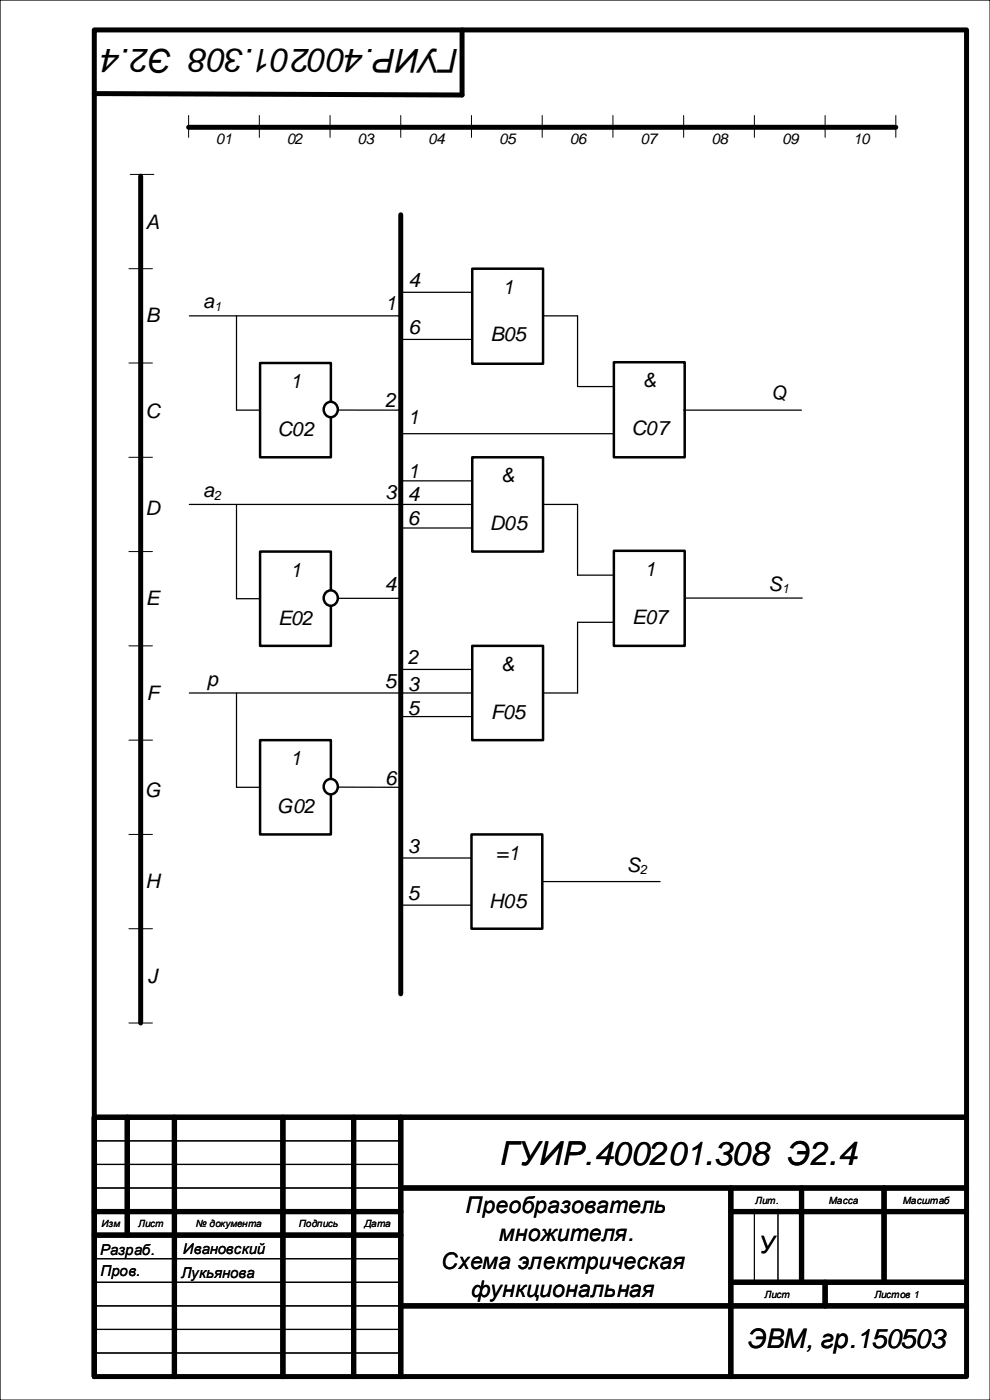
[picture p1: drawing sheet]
<svg xmlns="http://www.w3.org/2000/svg" width="210mm" height="297mm" viewBox="0 0 210 297" stroke-linecap="round" stroke-linejoin="round" font-family="sans-serif">
<path d="M0 0h210v297h-210z" fill="none" stroke="#000" stroke-width=".26"/>
<g fill="none" stroke="#000" stroke-width="1.1">
<path d="M20 6.3h185v285.7h-185zM98 6.3v13.9l-78-.3M29.8 37.4v179.6M40 27h150M27 237v25M37 237v55M60 237v55M75 237v55M85 237v55M205 237h-185v55M20 257h65M85 252h120"/>
<path d="M155 252v40M155 257h50M170 252v20M187.5 252v20M20 262h65M85 277h120M155 272h50M175 272v5"/>
</g>
<path d="M20 242h65M20 247h65M20 252h65M20 267h65M20 272h65M20 277h65.1M20 282h65M20 287h65" fill="none" stroke="#000" stroke-width=".25"/>
<g fill="none" stroke="#000" stroke-width=".21">
<path d="M27.6 37h5M40 24.5v4.6M55 24.5v4.6M70 24.5v4.6M85 24.5v4.6M100 24.5v4.6M115 24.5v4.6M130 24.5v4.6M145 24.5v4.6M160 24.5v4.6M175 24.5v4.6M190 24.5v4.6"/>
<path d="M27.3 57h5M27.3 77h5M27.3 97h5M27.3 117h5M27.3 137h5M27.3 157h5M27.3 177h5M27.3 197h5M27.3 217h5M147.3 237.3h5M160 256.5v15.5M165 256.5v15.5"/>
</g>
<path d="M55.2 117h15v20h-15z" fill-rule="evenodd" fill="#fff"/>
<path d="M55.2 117h15v20h-15z" fill="none" stroke="#000" stroke-width=".53"/>
<path d="M69.3 125.5a1.56 1.56 0 0 1 2.4 1.4 1.56 1.56 0 0 1-2.4 1.3 1.72 1.72 0 0 1 0-2.7z" fill-rule="evenodd" fill="#fff"/>
<path d="M69.3 125.5a1.56 1.56 0 0 1 2.4 1.4 1.56 1.56 0 0 1-2.4 1.3 1.72 1.72 0 0 1 0-2.7z" fill="none" stroke="#000" stroke-width=".53"/>
<path d="M55.2 77h15v20h-15z" fill-rule="evenodd" fill="#fff"/>
<path d="M55.2 77h15v20h-15z" fill="none" stroke="#000" stroke-width=".53"/>
<path d="M69.3 85.5a1.56 1.56 0 0 1 2.4 1.4 1.56 1.56 0 0 1-2.4 1.3 1.72 1.72 0 0 1 0-2.7z" fill-rule="evenodd" fill="#fff"/>
<path d="M69.3 85.5a1.56 1.56 0 0 1 2.4 1.4 1.56 1.56 0 0 1-2.4 1.3 1.72 1.72 0 0 1 0-2.7z" fill="none" stroke="#000" stroke-width=".53"/>
<path d="M55.2 157h15v20h-15z" fill-rule="evenodd" fill="#fff"/>
<path d="M55.2 157h15v20h-15z" fill="none" stroke="#000" stroke-width=".53"/>
<path d="M69.3 165.5a1.56 1.56 0 0 1 2.4 1.4 1.56 1.56 0 0 1-2.4 1.3 1.72 1.72 0 0 1 0-2.7z" fill-rule="evenodd" fill="#fff"/>
<path d="M69.3 165.5a1.56 1.56 0 0 1 2.4 1.4 1.56 1.56 0 0 1-2.4 1.3 1.72 1.72 0 0 1 0-2.7z" fill="none" stroke="#000" stroke-width=".53"/>
<path d="M85 45.6v165.2" fill="none" stroke="#000" stroke-width="1.1"/>
<path d="M40.2 67h45M50.2 67v20h5M71.6 87h13.6M40.2 107h45M50.2 107v20h5M71.6 126.9h13.6M40.2 147h45M50.2 147v20h5M71.6 167h13.6" fill="none" stroke="#000" stroke-width=".26"/>
<path d="M100.2 57h15v20.2h-15z" fill-rule="evenodd" fill="#fff"/>
<path d="M100.2 57h15v20.2h-15z" fill="none" stroke="#000" stroke-width=".53"/>
<path d="M100 177h15v20h-15z" fill-rule="evenodd" fill="#fff"/>
<path d="M100 177h15v20h-15z" fill="none" stroke="#000" stroke-width=".53"/>
<path d="M130.2 76.8h15v20.2h-15z" fill-rule="evenodd" fill="#fff"/>
<path d="M130.2 76.8h15v20.2h-15z" fill="none" stroke="#000" stroke-width=".53"/>
<path d="M100.2 97h15v20h-15z" fill-rule="evenodd" fill="#fff"/>
<path d="M100.2 97h15v20h-15z" fill="none" stroke="#000" stroke-width=".53"/>
<path d="M85.2 62h15M85.2 72h15M115.2 67h7.3v15M85 92h45.2M122.7 82h7.5M85.2 102h15M85.2 107h15M85.2 112h15M145 126.9h25.2M115 187h25" fill="none" stroke="#000" stroke-width=".26"/>
<path d="M100.2 137h15v20h-15z" fill-rule="evenodd" fill="#fff"/>
<path d="M100.2 137h15v20h-15z" fill="none" stroke="#000" stroke-width=".53"/>
<path d="M85 152h15M85.1 142h15M85.2 147h15" fill="none" stroke="#000" stroke-width=".26"/>
<path d="M130.2 116.8h15v20.2h-15z" fill-rule="evenodd" fill="#fff"/>
<path d="M130.2 116.8h15v20.2h-15z" fill="none" stroke="#000" stroke-width=".53"/>
<path d="M145 87h25M115.2 107h7.3v15h7.7M130.2 132h-7.7v15h-7.3M85 182h15M85 192h15" fill="none" stroke="#000" stroke-width=".26"/>
<g font-size="7">
<text x="97.3" y="10.4" transform="rotate(-180 97.3 10.4)">ГУИР.400201.308 Э2.4</text>
<text x="106.1" y="247.2">ГУИР.400201.308 Э2.4</text>
</g>
<text font-size="5.7" x="158.6" y="285.9">ЭВМ, гр.150503</text>
<text font-size="5.1" x="160.9" y="265.8">У</text>
<g font-size="4.9">
<text x="98.7" y="257.3">Преобразователь</text>
<text x="105.8" y="263.2">множителя.</text>
<text x="93.6" y="269.1">Схема электрическая</text>
<text x="100" y="275.1">функциональная</text>
</g>
<g font-size="4.2">
<text x="31" y="48.7">A</text>
<text x="43.1" y="65.4">a</text>
<text x="81.7" y="65.8">1</text>
<text x="86.7" y="60.8">4</text>
<text x="106.6" y="62.3">1</text>
<text x="31" y="68.3">B</text>
<text x="86.7" y="70.8">6</text>
<text x="104" y="72.4">B05</text>
<text x="61.6" y="82.3">1</text>
<text x="136.4" y="82.1">&amp;</text>
<text x="30.8" y="88.7">C</text>
<text x="81.7" y="86.4">2</text>
<text x="86.5" y="89.8">1</text>
<text x="163.5" y="84.8">Q</text>
<text x="58.9" y="92.4">C02</text>
<text x="134" y="92.3">C07</text>
<text x="86.5" y="101.3">1</text>
<text x="43.1" y="105.4">a</text>
<text x="81.7" y="105.9">3</text>
<text x="86.5" y="106.3">4</text>
<text x="106.4" y="102.3">&amp;</text>
<text x="30.8" y="109.2">D</text>
<text x="86.5" y="111.4">6</text>
<text x="103.9" y="112.5">D05</text>
<text x="61.6" y="122.3">1</text>
<text x="81.6" y="125.3">4</text>
<text x="136.7" y="122.1">1</text>
<text x="163" y="125.3">S</text>
<text x="31" y="128.4">E</text>
<text x="59" y="132.5">E02</text>
<text x="134.1" y="132.3">E07</text>
<text x="86.5" y="140.9">2</text>
<text x="106.4" y="142.3">&amp;</text>
<text x="31.1" y="148.4">F</text>
<text x="43.9" y="145.4">p</text>
<text x="81.6" y="145.9">5</text>
<text x="86.5" y="146.5">3</text>
<text x="86.5" y="151.6">5</text>
<text x="104.1" y="152.5">F05</text>
<text x="61.6" y="162.3">1</text>
<text x="81.7" y="166.5">6</text>
<text x="30.7" y="169">G</text>
<text x="58.7" y="172.5">G02</text>
<text x="86.5" y="180.9">3</text>
<text x="105.2" y="182.4">=1</text>
<text x="133" y="184.9">S</text>
<text x="30.8" y="188.4">H</text>
<text x="86.5" y="190.9">5</text>
<text x="103.7" y="192.5">H05</text>
<text x="31.3" y="208.4">J</text>
</g>
<g font-size="3.2">
<text x="45.8" y="30.5">01</text>
<text x="60.8" y="30.5">02</text>
<text x="75.8" y="30.5">03</text>
<text x="90.8" y="30.5">04</text>
<text x="105.8" y="30.5">05</text>
<text x="120.9" y="30.5">06</text>
<text x="135.9" y="30.5">07</text>
<text x="150.9" y="30.5">08</text>
<text x="165.9" y="30.5">09</text>
<text x="180.9" y="30.5">10</text>
<text x="21.2" y="266.1">Разраб.</text>
<text x="38.8" y="266">Ивановский</text>
<text x="21.3" y="270.7">Пров.</text>
<text x="38.4" y="271">Лукьянова</text>
</g>
<g font-size="2.8">
<text x="45.5" y="66">1</text>
<text x="45.5" y="106">2</text>
<text x="165.8" y="125.9">1</text>
<text x="135.8" y="185.5">2</text>
</g>
<g font-size="2.1">
<text x="160.2" y="255.3">Лит.</text>
<text x="175.8" y="255.3">Масса</text>
<text x="191.5" y="255.3">Масштаб</text>
<text x="21.5" y="260.3">Изм</text>
<text x="29.3" y="260.3">Лист</text>
<text x="41.5" y="260.3">№ документа</text>
<text x="63.4" y="260.3">Подпись</text>
<text x="77.3" y="260.3">Дата</text>
<text x="162.1" y="275.3">Лист</text>
<text x="185.4" y="275.3">Листов 1</text>
</g>
</svg>
